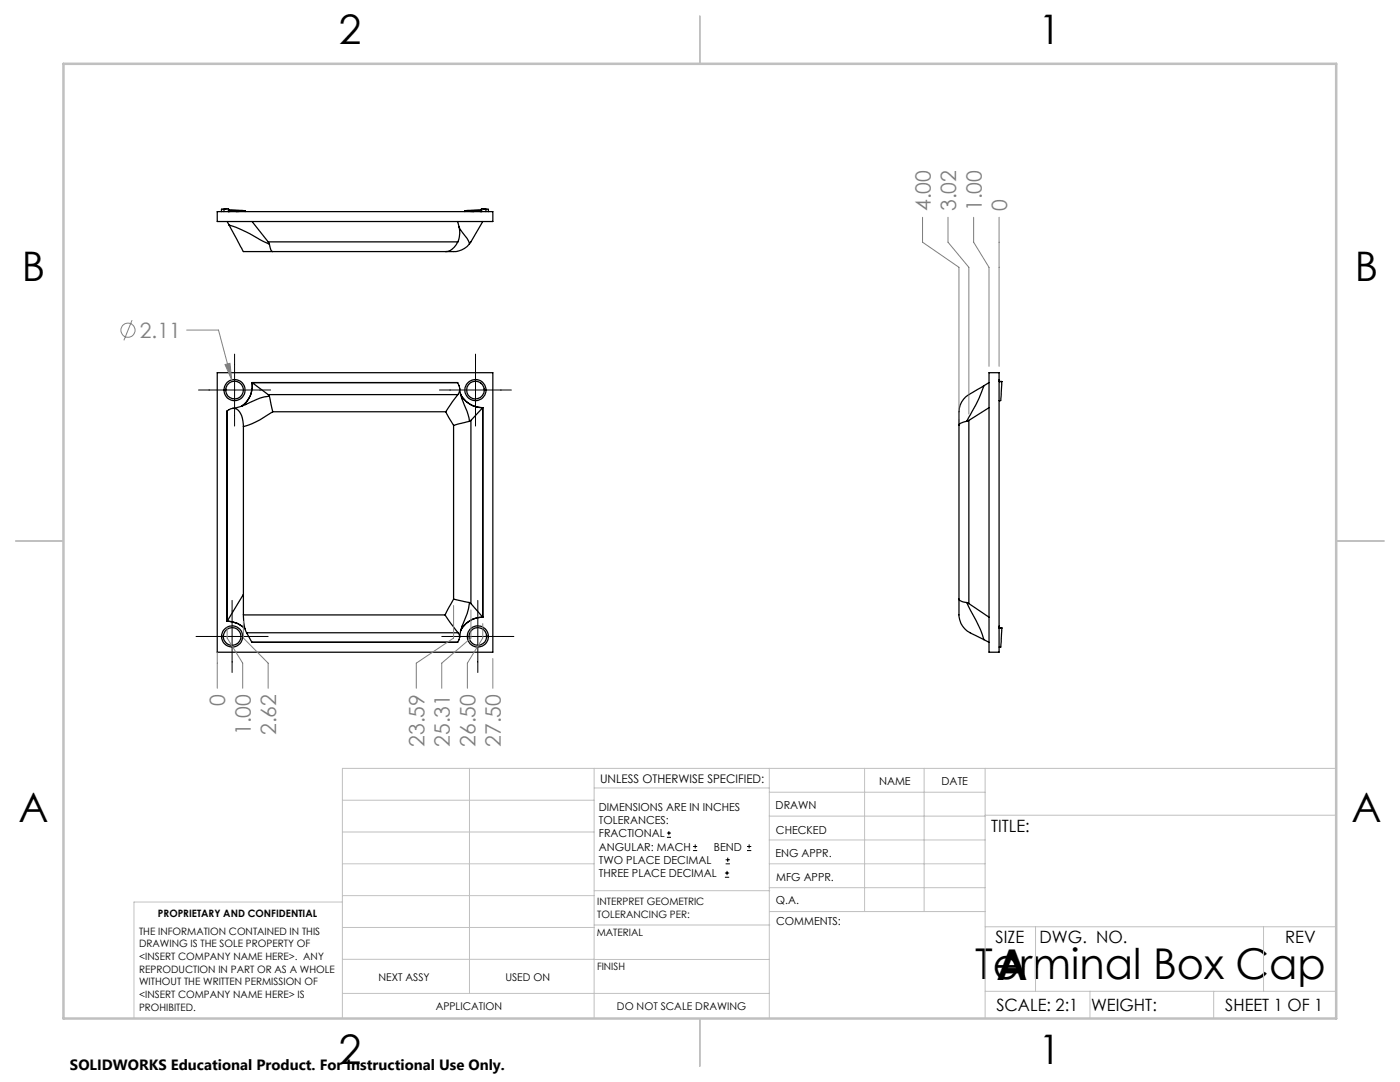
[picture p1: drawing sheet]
<svg xmlns="http://www.w3.org/2000/svg" width="279mm" height="216mm" viewBox="0 0 279 216" stroke-linecap="round" stroke-linejoin="round" font-family="sans-serif">
<g fill="none" stroke="#000" stroke-width=".25">
<path d="M43.4 42.2h55v2h-55zM44.2 41.8v.4M45.1 41.7l-.9 .1M45.3 44.2l.4 .7M45.6 41.7l-.9 .1v.4M45.6 42.2h.3M45.6 41.7l.2 .2M45.6 41.7v.5M45.7 44.9a32 32 0 0 1 7 3.4l1.1 .4M45.7 44.9l2.9 5.3h5.8M45.8 42.1l2.1 .1M45.8 41.9l3.1 .2"/>
<path d="M45.8 41.9l-.2 .3M48.9 42.1l-1.8 .1M48.9 42.1v.1M50.3 44.2l3.2 4.1M53.5 48.3l.3 .4M53.5 48.3h37.9M53.8 48.7l.1 .5a1 1 0 0 0 .5 1M54.4 50.2h34.6M91.3 44.2l.3 1.1M91.4 48.3a3 3 0 0 1-2.4 1.9M91.6 45.3l1 1.5a3.7 3.7 0 0 1 1.1 1.8M91.6 45.3a4.6 4.6 0 0 1-.2 3"/>
<path d="M92.8 42.2v-.1l1.8 .1M93.7 48.6a4.8 4.8 0 0 1-4.6 1.6h-.1M95.9 41.9l-3.1 .2M96 42.1l-2.2 .1M96.1 42.2h-.3M96.1 41.7l.9 .1v.4M96.1 41.7l-.2 .2M96.1 41.7v.5l-.2-.3M96.3 44.2l-2.6 4.4M96.6 41.7l.9 .1v.4M43.4 74.4h55v55.7h-55zM45.1 77.7a1.76 1.76 0 0 0 2 1.8 1.76 1.76 0 0 0 1.3-2.4 1.76 1.76 0 0 0-2.6-.7l-.4 .4-.4 1h-.3"/>
<path d="M50.3 76.3a4.9 4.9 0 0 1-2.1 4.8M50.3 76.3h41a1.95 1.95 0 0 1 .1 2.4M50.3 76.3l3.2 2.4M53.5 78.7l.3 .4M53.5 78.7h37.9M53.8 79.1a15.8 15.8 0 0 0-5.3 1.9l-2.1 .5M53.8 79.1l.6 3.1M91.4 78.7l-2.4 3.5M91.8 77.5a12.9 12.9 0 0 0 1.4 4.6l.5 2M91.9 78.6a5 5 0 0 0 4.4 2.8M95.9 76.4h.1M96.6 77.6a1.76 1.76 0 0 1-2.3 1.9 1.76 1.76 0 0 1-.6-2.9 1.76 1.76 0 0 1 2.9 .7l.1 .5h.3"/>
<path d="M196.4 77a36.8 36.8 0 0 1-3.5 7.1M196.4 77l-2.2 1.2a4.6 4.6 0 0 0-2.8 5.1v1.6M197.4 74.4h2v55.7h-2zM197.4 76.3l-1 .7M199.4 76.1h.6l-.3 3.6v.2h-.3M199.4 75.7v.4M48.6 85.1a3.6 3.6 0 0 0-1.7-3.6 1.94 1.94 0 0 0-1.6 .5v42M48.6 85.1v37.6M54.4 82.2l-2.5 1.6-1.6 .8-1.7 .5M54.4 82.2h34.6M89 82.2l1.5 2.7M90.5 84.9v34.7"/>
<path d="M93.7 84.1l-3.2 .8M94 83.9l-.3 .2M94 83.9v36.5M96.3 81.4v41.8M96.3 81.4l-2.3 2.5M191.4 84.9v34.7M192.9 84.1l-1.2 .4-.3 .4M193.4 83.9l-.5 .2M193.4 83.9v36.5M197.4 81.4l-4 2.5M48.6 118.6l-3.3 5.4M90.5 119.6l-1.7 3.1"/>
<path d="M90.5 119.6l3.2 .6M191.4 119.6v1.7a4.7 4.7 0 0 0 2.2 5l2.8 1.3M191.4 119.6l.1 .2 .5 .3 .9 .1M44.6 126.8a1.76 1.76 0 0 0 2.4 1.8 1.76 1.76 0 0 0 .6-2.9 1.76 1.76 0 0 0-2.9 .8l-.1 .5h-.4M45.3 124a4.9 4.9 0 0 1 3.6 1.4M48.6 122.7l.2 2.2 .4 1.4M48.6 122.7h40.2M49.2 126.3l1.1 1.9h41a1.53 1.53 0 0 0 .1-1.9M49.2 126.3h42.2M88.8 122.7l2.6 3.6M93.7 120.2a15.1 15.1 0 0 1-1.5 4.8l-.4 2.2M93.7 120.2l.3 .2"/>
<path d="M94 120.4l2.3 2.8M96.3 123.2a5 5 0 0 0-4.4 2.6M96.4 125.6h.1M97.1 126.8a1.76 1.76 0 0 1-2.2 1.9 1.76 1.76 0 0 1-1-2.8 1.76 1.76 0 0 1 2.9 .1l.3 1h.4M192.9 120.2l2.8 5.4 .7 2M192.9 120.2l.5 .2M193.4 120.4l4 2.8M196.4 127.6l1 .6M199.4 129.1h.3M199.4 124.9v.4M199.4 125.3h.6l-.3 3.8"/>
<circle cx="46.8" cy="77.8" r="2.11"/>
<circle cx="94.9" cy="77.8" r="2.1"/>
<circle cx="46.3" cy="127" r="2.12"/>
<circle cx="95.4" cy="127" r="2.12"/>
</g>
<g fill="none" stroke="#808080" stroke-width=".2">
<path d="M184.1 43.4v4.9l7.3 5v30.3M189.2 43.4v4.9l4.2 5v29.3M194.3 43.4v4.9l3.1 5v19.8M199.4 43.4v29.7M26.4 63.9l-1.7 4M37.3 65.9h6.3l2.6 9.9M44.9 72.7l1-.2 .3 3.3zM43.4 130.1v7.2M45.3 125.2v2.1l3.1 5v5M48.6 124v3.3l4.9 5v5M90.5 120.8v6.5l-7.4 5v5M94 121.7v5.6l-5.8 5v5"/>
<path d="M96.3 124.4v2.9l-3 5v5M98.4 131.4v5.9"/>
<circle cx="25.5" cy="65.9" r="1.42"/>
</g>
<g fill="none" stroke="#000" stroke-width=".2">
<path d="M39.6 77.8h14.4M46.8 70.7v14.3M87.7 77.8h14.4M94.9 70.7v14.3M46.3 119.8v14.4M95.4 119.8v14.4M39.1 127h14.4M88.2 127h14.4M133.1 167.1h.8M133.1 166.2h.8M133.5 165.8v.9M138.3 169.7h.8"/>
<path d="M138.3 168.9h.8M138.7 168.5v.8M144.7 175h.8M144.7 174.2h.8M144.8 172.4h.9M144.8 171.6h.9M145.1 173.8v.8M145.2 171.1v.9M149.1 169.7h.8M149.1 168.9h.8M149.5 168.5v.8"/>
</g>
<g fill="none" stroke="#c0c0c0" stroke-width=".2">
<path d="M68.3 159.7h50.3M93.7 153.3v44.9M118.6 153.3v49.9M118.6 157.2h34.9M153.5 153.3v49.9M153.5 158.1h43.1M172.5 153.3v28.6M184.4 153.3v28.6M196.6 153.3v49.9M266.7 153.3h-198.4v49.9M68.3 178.7h50.3M68.3 172.4h50.3"/>
<path d="M68.3 166h50.3M68.3 180h-41.6v23.2M118.6 177.7h35M153.5 167.6h43.1M153.5 162.8h43.1M153.5 172.4h43.1M153.5 177.1h43.1M196.6 162.7h70.1M68.3 198.2h85.2M68.3 191.4l85.2 .1M68.3 185.1h50.3M118.6 184.6h35"/>
<path d="M153.6 181.9h43M196.6 197.8h70.1M196.6 184.9h70.1M206.7 184.9v12.9M217.5 197.8v5.4M242.2 197.8v5.4M252.2 184.9v12.9"/>
</g>
<path d="M139.7 3.2v9.5M3.1 107.9h9.6M266.7 107.9h9.5M139.7 203.2v9.6" fill="none" stroke="#c0c0c0" stroke-width=".25"/>
<path d="M12.7 12.7h254v190.5h-254z" fill="none" stroke="#c0c0c0" stroke-width=".5"/>
<path d="M44.9 72.7l1-.2 .3 3.3z" fill="#808080"/>
<g font-size="8.5">
<text x="194.6" y="195.4">Terminal Box Cap</text>
<text x="198.9" y="195.5">A</text>
</g>
<g font-size="8.1">
<text x="67.6" y="8.9">2</text>
<text x="207.3" y="8.9">1</text>
<text x="4.4" y="56.2">B</text>
<text x="270.4" y="56.2">B</text>
<text x="3.7" y="164.1">A</text>
<text x="269.7" y="164.1">A</text>
<text x="67.6" y="212.4">2</text>
<text x="207.3" y="212.4">1</text>
</g>
<g font-size="4.2" fill="#808080">
<text x="185.7" y="42.1" transform="rotate(-90 185.7 42.1)">4.00</text>
<text x="190.8" y="42.1" transform="rotate(-90 190.8 42.1)">3.02</text>
<text x="195.9" y="42.1" transform="rotate(-90 195.9 42.1)">1.00</text>
<text x="201" y="42.1" transform="rotate(-90 201 42.1)">0</text>
<text x="27.9" y="67.4">2.11</text>
<text x="45" y="140.8" transform="rotate(-90 45 140.8)">0</text>
<text x="50.1" y="146.7" transform="rotate(-90 50.1 146.7)">1.00</text>
<text x="55.1" y="146.7" transform="rotate(-90 55.1 146.7)">2.62</text>
<text x="84.7" y="149" transform="rotate(-90 84.7 149)">23.59</text>
<text x="89.8" y="149" transform="rotate(-90 89.8 149)">25.31</text>
<text x="94.9" y="149" transform="rotate(-90 94.9 149)">26.50</text>
<text x="100" y="149" transform="rotate(-90 100 149)">27.50</text>
</g>
<g font-size="3.4">
<text x="197.8" y="166">TITLE:</text>
<text x="198.7" y="188.1">SIZE</text>
<text x="207.5" y="188.1">DWG. NO.</text>
<text x="256.5" y="188.2">REV</text>
<text x="198.8" y="201.7">SCALE: 2:1</text>
<text x="217.7" y="201.8">WEIGHT:</text>
<text x="244.5" y="201.7">SHEET 1 OF 1</text>
</g>
<text font-size="3" x="14" y="213.5">SOLIDWORKS Educational Product. For Instructional Use Only.</text>
<text font-size="2.4" x="119.8" y="156.2">UNLESS OTHERWISE SPECIFIED:</text>
<g font-size="2.2">
<text x="119.5" y="161.8">DIMENSIONS ARE IN INCHES</text>
<text x="154.8" y="161.4">DRAWN</text>
<text x="175.4" y="156.6">NAME</text>
<text x="187.9" y="156.7">DATE</text>
<text x="119.5" y="164.4">TOLERANCES:</text>
<text x="119.5" y="167.1">FRACTIONAL</text>
<text x="154.9" y="166.3">CHECKED</text>
<text x="119.5" y="169.7">ANGULAR: MACH</text>
<text x="119.5" y="172.4">TWO PLACE DECIMAL</text>
<text x="142.5" y="169.7">BEND</text>
<text x="154.8" y="171">ENG APPR.</text>
<text x="119.5" y="175">THREE PLACE DECIMAL</text>
<text x="154.9" y="175.7">MFG APPR.</text>
<text x="154.9" y="180.4">Q.A.</text>
<text x="154.9" y="184.6">COMMENTS:</text>
</g>
<g font-size="2.1">
<text x="75.5" y="195.7">NEXT ASSY</text>
<text x="100.9" y="195.7">USED ON</text>
<text x="86.9" y="201.5">APPLICATION</text>
<text x="123.1" y="201.6">DO NOT SCALE DRAWING</text>
</g>
<g font-size="2">
<text x="31.5" y="182.9">PROPRIETARY AND CONFIDENTIAL</text>
<text x="119.2" y="180.6">INTERPRET GEOMETRIC</text>
<text x="119.2" y="183.1">TOLERANCING PER:</text>
<text x="27.8" y="186.5">THE INFORMATION CONTAINED IN THIS</text>
<text x="27.8" y="189">DRAWING IS THE SOLE PROPERTY OF</text>
<text x="27.8" y="191.6">&lt;INSERT COMPANY NAME HERE&gt;. ANY</text>
<text x="119.1" y="186.7">MATERIAL</text>
<text x="27.8" y="194.1">REPRODUCTION IN PART OR AS A WHOLE</text>
<text x="27.8" y="196.6">WITHOUT THE WRITTEN PERMISSION OF</text>
<text x="119.1" y="193.5">FINISH</text>
<text x="27.8" y="199.1">&lt;INSERT COMPANY NAME HERE&gt; IS</text>
<text x="27.8" y="201.7">PROHIBITED.</text>
</g>
</svg>
